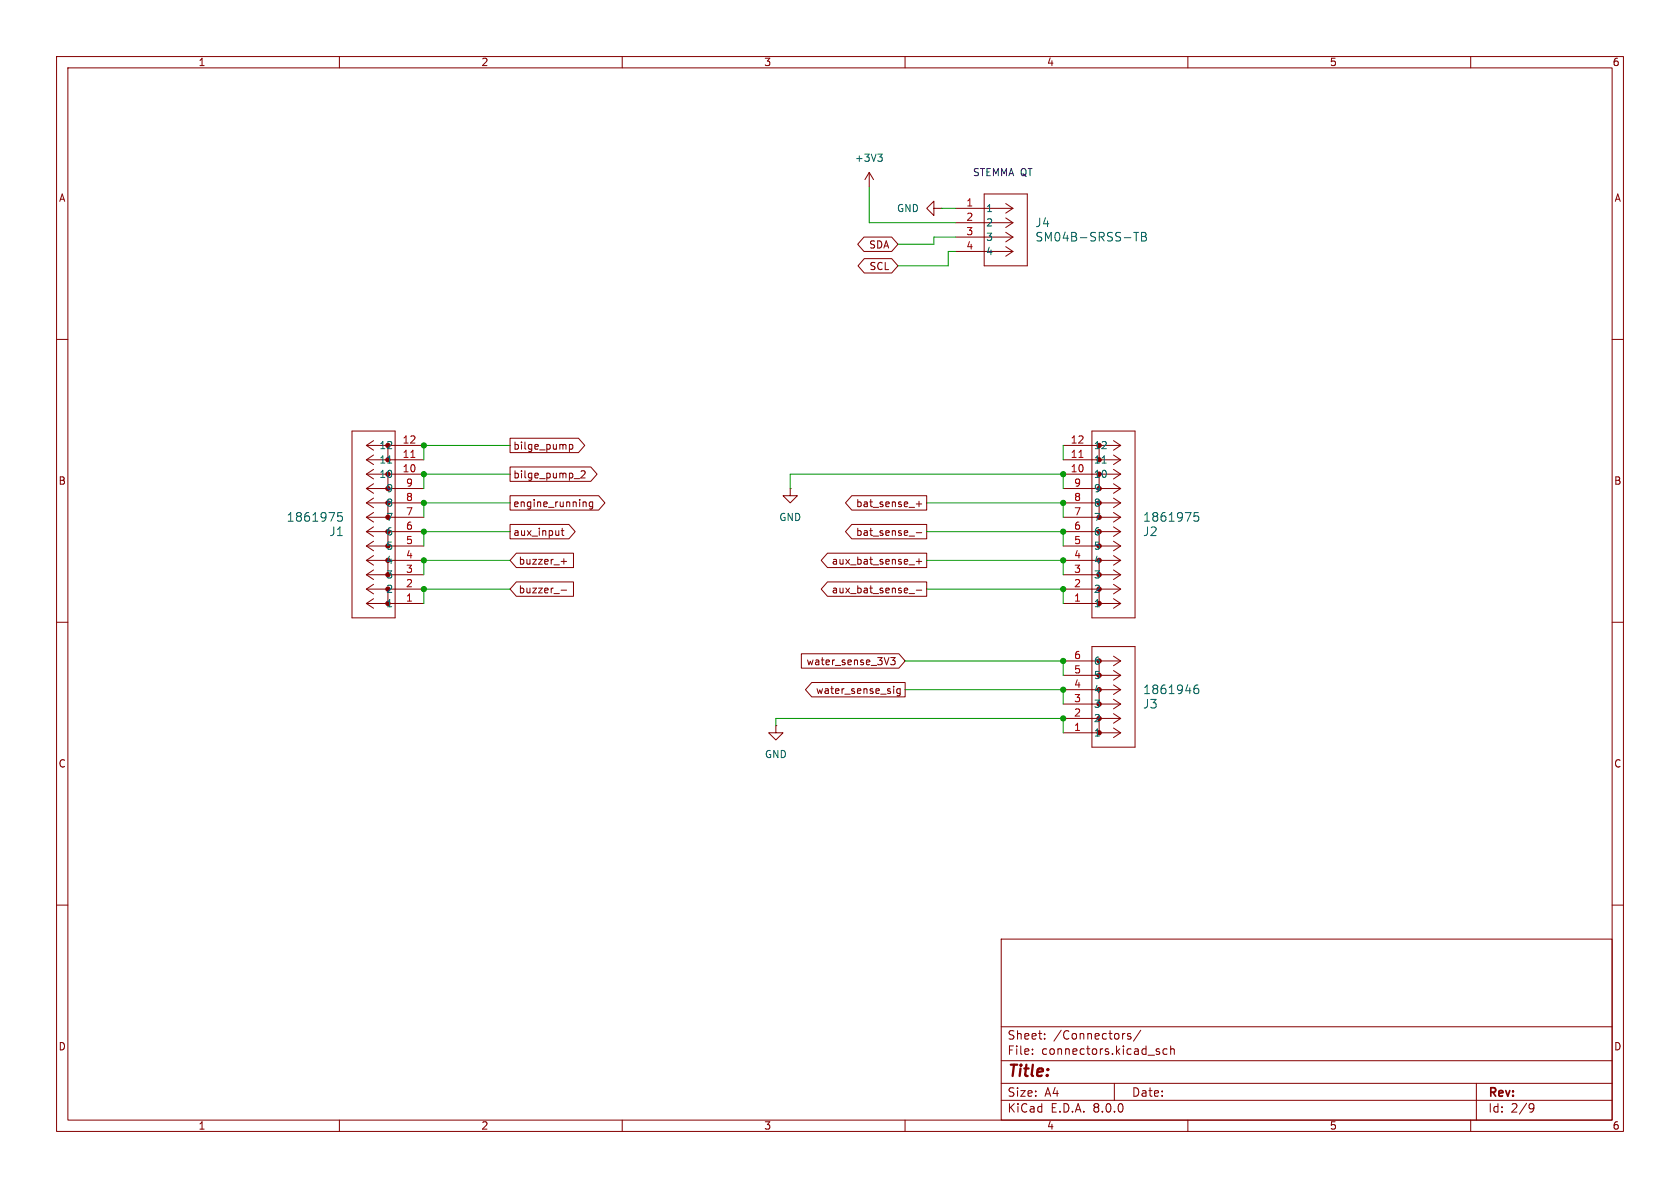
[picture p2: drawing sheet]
<svg xmlns="http://www.w3.org/2000/svg" width="297mm" height="210mm" viewBox="0 0 297 210" stroke-linecap="round" stroke-linejoin="round" font-family="sans-serif">
<g fill="none" stroke="#840000" stroke-width=".18">
<path d="M10 10h277v190h-277zM12 12h273v186h-273zM60 10v2M110 10v2M160 10v2M210 10v2M260 10v2M153.7 30.5l-.8 1.3M153.7 30.5v2.5M153.7 30.5l.7 1.3M165.1 36.8v-1.2l-1.3 1.2 1.3 1.3v-1.3h1.3M166.4 36.8h.1"/>
<path d="M168.9 39.4h10.2M168.9 36.8h10.2M174 34.3h7.6v12.7h-7.6zM177.8 38.5l1.3 .9M177.8 36l1.3 .8M179.1 39.4l-1.3 .8M179.1 36.8l-1.3 .9M10 60h2M152.7 41.9h4.9l1.1 1.3-1.1 1.3h-4.9l-1.1-1.3zM152.8 45.7h4.8l1.1 1.3-1.1 1.3h-4.8l-1.1-1.3zM168.9 44.5h10.2M168.9 41.9h10.2"/>
<path d="M177.8 43.6l1.3 .9M177.8 41.1l1.3 .8M179.1 44.5l-1.3 .8M179.1 41.9l-1.3 .9M285 60h2M62.2 76.2h7.6v33h-7.6zM64.8 78.7h10.1M64.8 78.7l1.2 .9M66 77.9l-1.2 .8M68.6 78.7v2.6M90.2 77.5h12.1l1.1 1.2-1.1 1.3h-12.1zM100.7 78.6v1.2"/>
<path d="M100.7 78.6h.3l.3 .2-.2 .5h-.4M188 78.7h10.1M193 76.2h7.7v33h-7.7zM194.3 78.7v2.6M196.8 77.9l1.3 .8M198.1 78.7l-1.3 .9M64.8 81.3h10.1M64.8 81.3l1.2 .8M64.8 83.8h10.1M64.8 83.8l1.2 .9M64.8 86.4h10.1M64.8 86.4l1.2 .8"/>
<path d="M64.8 88.9h10.1M64.8 88.9l1.2 .8M64.8 91.4h10.1M64.8 91.4l1.2 .9M64.8 94h10.1M64.8 94l1.2 .8M64.8 96.5h10.1M64.8 96.5l1.2 .9M64.8 99.1h10.1M64.8 99.1l1.2 .8M66 80.4l-1.2 .9M66 83l-1.2 .8"/>
<path d="M66 85.5l-1.2 .9M66 88.1l-1.2 .8M66 90.6l-1.2 .8M66 93.1l-1.2 .9M66 95.7l-1.2 .8M66 98.2l-1.2 .9M68.6 83.8v2.6M68.6 88.9v2.5M68.6 94v2.5M68.6 99.1v2.5M90.2 82.5h14.2l1.2 1.3-1.2 1.3h-14.2zM90.2 92.7h10.4l1.1 1.3-1.1 1.3h-10.4z"/>
<path d="M90.2 87.6h15.6l1.1 1.3-1.1 1.3h-15.6zM91.3 97.8h10.1v2.5h-10.1l-1.1-1.2zM99.2 99.2h1M99.2 93.8h.5M99.4 93.4v1.1l.3 .2M99.7 98.8v.9M101.5 84.6h1M102.7 83.3l.5-.1 .2 .4-.7 .9h.7M103.3 88.7l.3 .2v.7M104.8 88.8l-.4-.1-.2 .3 .1 .5h.5M104.8 88.7v1.1l-.3 .2-.3-.1M139.7 86.4v1.2h1.3l-1.3 1.3-1.3-1.3h1.3"/>
<path d="M139.7 86.4h.1M146.3 97.8h17.5v2.5h-17.5l-1.1-1.2zM150.6 92.7h13.2v2.6h-13.2l-1.1-1.3zM150.6 87.6h13.2v2.6h-13.2l-1.1-1.3zM160.7 94.8h1M160.7 99.9h1M162 99.2h1M162 94.2h1M162 89.1h1M162.5 88.6v1M162.5 98.8v.9M188 81.3h10.1"/>
<path d="M188 83.8h10.1M188 86.4h10.1M188 88.9h10.1M188 91.4h10.1M188 94h10.1M188 96.5h10.1M188 99.1h10.1M194.3 83.8v2.6M194.3 88.9v2.5M194.3 94v2.5M194.3 99.1v2.5M196.8 80.4l1.3 .9"/>
<path d="M196.8 83l1.3 .8M196.8 85.5l1.3 .9M196.8 88.1l1.3 .8M196.8 90.6l1.3 .8M196.8 93.1l1.3 .9M196.8 95.7l1.3 .8M196.8 98.2l1.3 .9M198.1 81.3l-1.3 .8M198.1 83.8l-1.3 .9M198.1 86.4l-1.3 .8M198.1 88.9l-1.3 .8M198.1 91.4l-1.3 .9"/>
<path d="M198.1 94l-1.3 .8M198.1 96.5l-1.3 .9M198.1 99.1l-1.3 .8M10 110h2M64.8 101.6h10.1M64.8 101.6l1.2 .8M64.8 104.1h10.1M64.8 104.1l1.2 .9M64.8 106.7h10.1M64.8 106.7l1.2 .8M66 100.8l-1.2 .8M66 103.3l-1.2 .8"/>
<path d="M66 105.8l-1.2 .9M68.6 104.1v2.6M91.3 102.9h10.1v2.5h-10.1l-1.1-1.3zM99.2 104.3h1M141.7 115.6h17.2l1.1 1.2-1.1 1.3h-17.2zM146.3 102.9h17.5v2.5h-17.5l-1.1-1.3zM157.5 116.2h.7l-.4 .5 .4 .1v.6l-.2 .1-.5-.1M160.7 104.9h1M162 104.3h1M188 101.6h10.1M188 104.1h10.1M188 106.7h10.1"/>
<path d="M188 116.8h10.1M188 119.4h10.1M193 114.3h7.7v17.8h-7.7zM194.3 104.1v2.6M194.3 116.8v2.6M196.8 116l1.3 .8M196.8 118.5l1.3 .9M196.8 100.8l1.3 .8M196.8 103.3l1.3 .8M196.8 105.8l1.3 .9M198.1 116.8l-1.3 .9M198.1 119.4l-1.3 .8"/>
<path d="M198.1 101.6l-1.3 .8M198.1 104.1l-1.3 .9M198.1 106.7l-1.3 .8M285 110h2M137.2 128.3v1.2h1.2l-1.2 1.3-1.3-1.3h1.3M137.2 128.3h.1M143.5 120.6h16.5v2.6h-16.5l-1.1-1.3zM158 121.3v.1M158 121.7v.9M159.1 121.7v1.1l-.2 .2h-.3M159.1 121.8l-.3-.1-.3 .3 .2 .5h.4M188 121.9h10.1"/>
<path d="M188 124.5h10.1M188 127h10.1M188 129.5h10.1M194.3 121.9v2.6M194.3 127v2.5M196.8 121.1l1.3 .8M196.8 123.6l1.3 .9M196.8 126.2l1.3 .8M196.8 128.7l1.3 .8M198.1 121.9l-1.3 .9M198.1 124.5l-1.3 .8M198.1 127l-1.3 .8"/>
<path d="M198.1 129.5l-1.3 .9M10 160h2M285 160h2M177 166h108v32h-108zM60 198v2M110 198v2M160 198v2M177 194.5h108M177 191.5h108M177 187.5h108M177 181.5h108M182.5 186.3v.1"/>
<path d="M182.5 185.5v.1M184.7 183.6v.1M184.7 182.8v.1M197 191.5v3M198.7 182.7h.2M199.9 182.8l-.4-.1-.2 .2 .1 .2 .5 .2v.3h-.6M201.7 182.1l-1.3 2M204.6 185.9l.4 .1v.2l-.2 .2h-.3M204.6 185.4l.4 .1M206.3 185.5l-.4-.1-.3 .3v.4l.1 .2h.6M207 185.5l.2-.1 .3 .1 .1 .9M207 184.9v1.5"/>
<path d="M210 198v2M260 198v2M261 191.5v6.5M270.6 195.1l.5 .1a.99 .99 0 0 1-.4 1.4h-.2M271.2 195.7l-.3 .3h-.3"/>
</g>
<path d="M155.2 27.2h.8l-.5 .5M155.7 27.7l.3 .3v.3l-.3 .2M200.4 41.1h.9M200.9 41.1v1.5M201.8 41.1h.5l.2 .1 .1 .3-.3 .3a.41 .41 0 0 1 .4 .4 .41 .41 0 0 1-.3 .4h-.6zM201.8 41.8h.5M60.5 90.6h-.8v.7l.2-.1 .5 .1 .1 .2v.5l-.3 .1-.5-.1M68.5 81.9h.8M194.8 81.9h.8M211.9 90.6h-.8v.7l.2-.1 .5 .1 .1 .2v.5l-.3 .1-.5-.1M211.8 121.1a.6 .6 0 0 0-.7 .6v.6l.1 .2 .4 .1 .3-.1v-.5l-.1-.3h-.4l-.3 .3" fill="none" stroke="#006464" stroke-width=".18"/>
<path d="M72.6 80.9h.8M190.7 80.9h.8" fill="none" stroke="#a90000" stroke-width=".18"/>
<g fill="#840000" stroke="#840000" stroke-width=".18">
<circle cx="194.3" cy="129.5" r=".38"/>
<circle cx="194.3" cy="106.7" r=".38"/>
</g>
<g fill="none" stroke="#009600" stroke-width=".18">
<path d="M153.7 33v6.4h15.2M166.4 36.8h2.5M168.9 41.9h-3.8v1.3h-6.4M168.9 44.5h-1.3v2.5h-8.9M90.2 78.7h-15.3v2.6M188 78.7v2.6M90.2 88.9h-15.3v2.5M90.2 83.8h-15.3v2.6M90.2 94h-15.3v2.5M90.2 99.1h-15.3v2.5M139.7 86.4v-2.6h48.3v2.6M163.8 88.9h24.2v2.5"/>
<path d="M163.8 94h24.2v2.5M163.8 99.1h24.2v2.5M90.2 104.1h-15.3v2.6M160 116.8h28v2.6M163.8 104.1h24.2v2.6M137.2 128.3v-1.3h50.8v2.5M160 121.9h28v2.6"/>
</g>
<g fill="#009600" stroke="#009600" stroke-width=".18">
<circle cx="188" cy="99.1" r=".46"/>
<circle cx="188" cy="88.9" r=".46"/>
<circle cx="188" cy="94" r=".46"/>
<circle cx="188" cy="83.8" r=".46"/>
<circle cx="74.9" cy="78.7" r=".46"/>
<circle cx="74.9" cy="94" r=".46"/>
<circle cx="74.9" cy="83.8" r=".46"/>
<circle cx="74.9" cy="88.9" r=".46"/>
<circle cx="74.9" cy="99.1" r=".46"/>
<circle cx="74.9" cy="104.1" r=".46"/>
<circle cx="188" cy="121.9" r=".46"/>
<circle cx="188" cy="116.8" r=".46"/>
<circle cx="188" cy="127" r=".46"/>
<circle cx="188" cy="104.1" r=".46"/>
</g>
<text font-size="2.8" fill="#840000" x="178" y="190.9">Title:</text>
<g font-size="2.1" fill="#006464">
<text x="182.9" y="40.4">J4</text>
<text x="182.9" y="42.9">SM04B-SRSS-TB</text>
<text x="50.6" y="92.4">1861975</text>
<text x="58.1" y="95">J1</text>
<text x="202" y="95">J2</text>
<text x="202" y="92.4">1861975</text>
<text x="202" y="125.5">J3</text>
<text x="202" y="122.9">1861946</text>
</g>
<g font-size="2.1" fill="#840000">
<text x="178" y="184">Sheet:</text>
<text x="186.2" y="184">/Connectors/</text>
<text x="178" y="186.7">File:</text>
<text x="184.1" y="186.7">connectors.kicad_sch</text>
<text x="178" y="196.9">KiCad</text>
<text x="178" y="194.1">Size:</text>
<text x="184.7" y="194.1">A4</text>
<text x="185.7" y="196.9">E.D.A.</text>
<text x="193.3" y="196.9">8.0.0</text>
<text x="200" y="194.1">Date:</text>
<text x="263" y="194.3">Rev:</text>
<text x="263" y="196.9">Id:</text>
<text x="267.1" y="196.9">2/9</text>
</g>
<g font-size="1.8" fill="#840000">
<text x="35" y="11.9">1</text>
<text x="85" y="11.9">2</text>
<text x="135" y="11.9">3</text>
<text x="185" y="11.9">4</text>
<text x="235" y="11.9">5</text>
<text x="285" y="11.9">6</text>
<text x="10.3" y="35.9">A</text>
<text x="285.3" y="35.9">A</text>
<text x="153.5" y="44.1">SDA</text>
<text x="153.6" y="47.9">SCL</text>
<text x="90.6" y="79.7">bilge_pump</text>
<text x="10.3" y="85.9">B</text>
<text x="90.6" y="84.8">bilge_pump_2</text>
<text x="90.6" y="89.9">engine_running</text>
<text x="151.2" y="89.9">bat_sense_+</text>
<text x="285.3" y="85.9">B</text>
<text x="90.6" y="94.9">aux_input</text>
<text x="151.2" y="94.9">bat_sense_-</text>
<text x="91.6" y="100">buzzer_+</text>
<text x="146.9" y="100">aux_bat_sense_+</text>
<text x="91.6" y="105.1">buzzer_-</text>
<text x="146.9" y="105.1">aux_bat_sense_-</text>
<text x="142.5" y="117.8">water_sense_3V3</text>
<text x="144.2" y="122.9">water_sense_sig</text>
<text x="10.3" y="135.9">C</text>
<text x="285.3" y="135.9">C</text>
<text x="10.3" y="185.9">D</text>
<text x="285.3" y="185.9">D</text>
<text x="35" y="199.9">1</text>
<text x="85" y="199.9">2</text>
<text x="135" y="199.9">3</text>
<text x="185" y="199.9">4</text>
<text x="235" y="199.9">5</text>
<text x="285" y="199.9">6</text>
</g>
<g font-size="1.8" fill="#006464">
<text x="151" y="28.8">+3V3</text>
<text x="158.5" y="37.7">GND</text>
<text x="174.2" y="37.7">1</text>
<text x="174.2" y="40.2">2</text>
<text x="174.2" y="42.8">3</text>
<text x="174.2" y="45.3">4</text>
<text x="67" y="82.1">11</text>
<text x="67" y="79.6">12</text>
<text x="193.3" y="82.1">11</text>
<text x="193.3" y="79.6">12</text>
<text x="67" y="84.7">10</text>
<text x="68.2" y="89.8">8</text>
<text x="68.2" y="87.2">9</text>
<text x="193.3" y="84.7">10</text>
<text x="193.3" y="89.8">8</text>
<text x="193.3" y="87.2">9</text>
<text x="68.2" y="94.8">6</text>
<text x="68.2" y="92.3">7</text>
<text x="137.7" y="92.3">GND</text>
<text x="193.3" y="94.8">6</text>
<text x="193.3" y="92.3">7</text>
<text x="68.2" y="99.9">4</text>
<text x="68.2" y="97.4">5</text>
<text x="193.3" y="99.9">4</text>
<text x="193.3" y="97.4">5</text>
<text x="68.2" y="107.5">1</text>
<text x="68.2" y="105">2</text>
<text x="68.2" y="102.5">3</text>
<text x="193.3" y="107.5">1</text>
<text x="193.3" y="105">2</text>
<text x="193.3" y="102.5">3</text>
<text x="193.3" y="117.7">6</text>
<text x="193.3" y="125.3">3</text>
<text x="193.3" y="122.8">4</text>
<text x="193.3" y="120.2">5</text>
<text x="193.3" y="130.4">1</text>
<text x="193.3" y="127.9">2</text>
<text x="135.1" y="134.2">GND</text>
</g>
<text font-size="1.8" fill="#0000c2" x="171.9" y="31.3">STEMMA QT</text>
<g font-size="1.8" fill="#a90000">
<text x="170.7" y="36.6">1</text>
<text x="170.7" y="39.1">2</text>
<text x="170.7" y="41.7">3</text>
<text x="170.7" y="44.2">4</text>
<text x="71.1" y="83.6">10</text>
<text x="71.1" y="81">11</text>
<text x="71.1" y="78.5">12</text>
<text x="189.2" y="83.6">10</text>
<text x="189.2" y="81">11</text>
<text x="189.2" y="78.5">12</text>
<text x="71.7" y="88.6">8</text>
<text x="71.7" y="86.1">9</text>
<text x="189.8" y="88.6">8</text>
<text x="189.8" y="86.1">9</text>
<text x="71.7" y="93.7">6</text>
<text x="71.7" y="91.2">7</text>
<text x="189.8" y="93.7">6</text>
<text x="189.8" y="91.2">7</text>
<text x="71.7" y="101.3">3</text>
<text x="71.7" y="98.8">4</text>
<text x="71.7" y="96.3">5</text>
<text x="189.8" y="101.3">3</text>
<text x="189.8" y="98.8">4</text>
<text x="189.8" y="96.3">5</text>
<text x="71.7" y="106.4">1</text>
<text x="71.7" y="103.9">2</text>
<text x="189.8" y="106.4">1</text>
<text x="189.8" y="103.9">2</text>
<text x="189.8" y="119.1">5</text>
<text x="189.8" y="116.6">6</text>
<text x="189.8" y="124.2">3</text>
<text x="189.8" y="121.7">4</text>
<text x="189.8" y="129.3">1</text>
<text x="189.8" y="126.7">2</text>
</g>
</svg>
